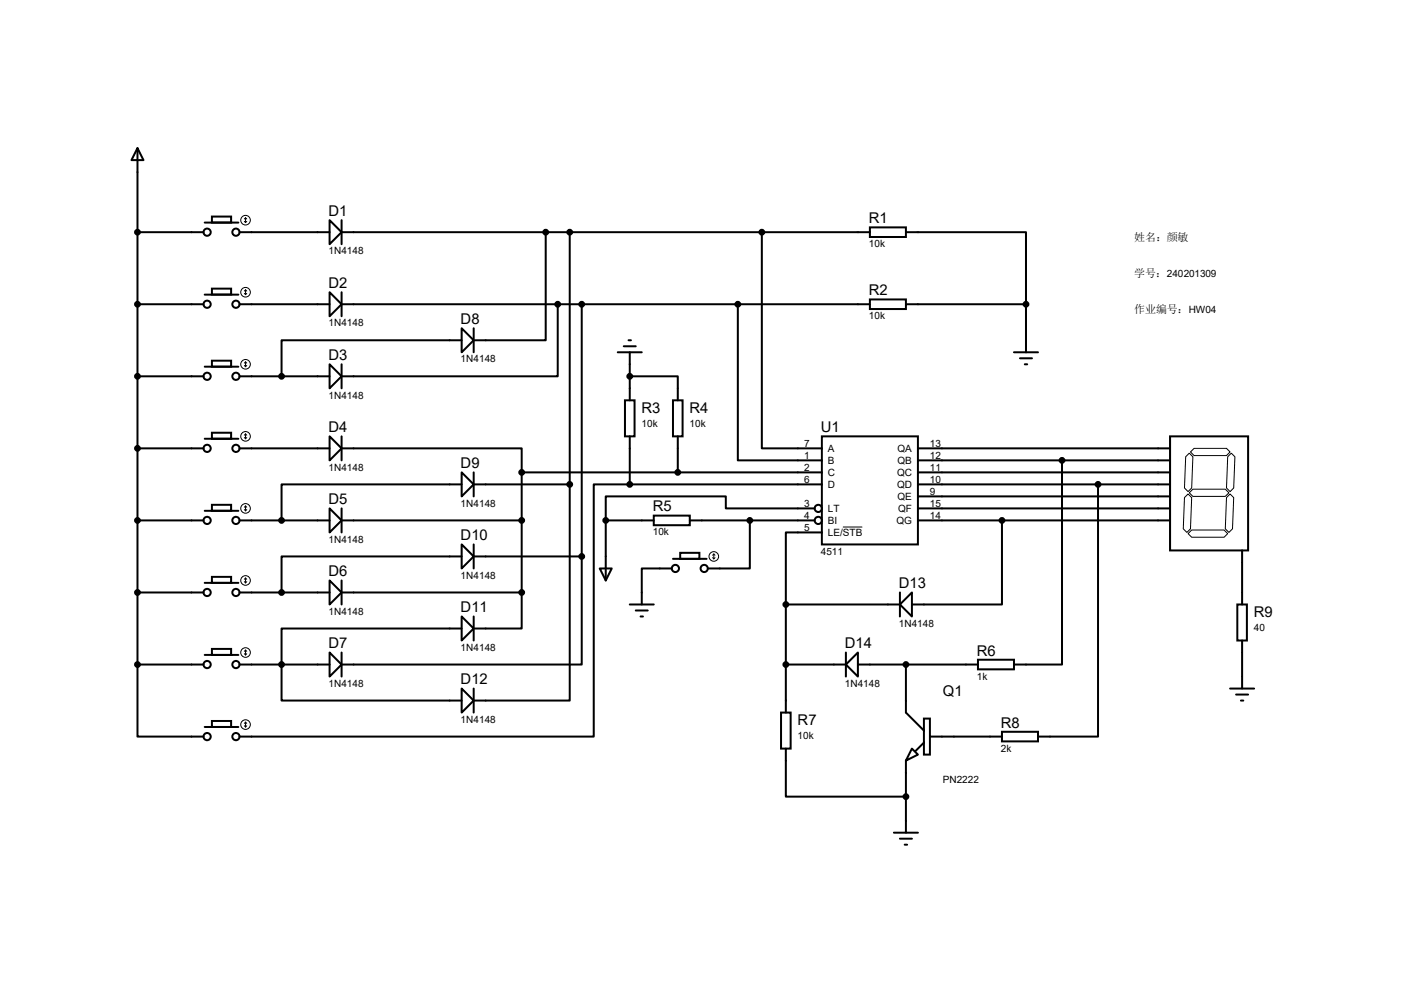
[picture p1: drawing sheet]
<svg xmlns="http://www.w3.org/2000/svg" width="297mm" height="210mm" viewBox="0 0 297 210" stroke-linecap="round" stroke-linejoin="round" font-family="sans-serif">
<g fill="none" stroke="#000" stroke-width=".42">
<path d="M29.1 31.3l1.3 2.6h-2.6zM29.1 31.3v109.2M29.1 49.1h14M43.3 47.1h7.1M44.8 45.8h4.1v1.3h-4.1zM50.7 49.1h19M69.7 46.6l2.6 2.5-2.6 2.5zM72.3 49.1h111.7M72.3 46.6v5M115.4 49.1v22.9h-15.2M120.5 49.1v53.3M161.2 49.1v45.7h12.7"/>
<path d="M184 48.1h7.6v2h-7.6zM191.6 49.1h25.4v15.2M29.1 64.3h14M29.1 79.6h14M43.3 62.3h7.1M43.3 77.6h7.1M44.8 61h4.1v1.3h-4.1zM44.8 76.3h4.1v1.3h-4.1zM50.7 64.3h19M50.7 79.6h19M69.7 61.8l2.6 2.5-2.6 2.6zM69.7 77l2.6 2.6-2.6 2.5z"/>
<path d="M72.3 64.3h111.7M72.3 61.8v5.1M72.3 77v5.1M97.7 69.4l2.5 2.6-2.5 2.5zM97.7 72h-38.1v7.6M100.2 69.4v5.1M118 64.3v15.3h-45.7M123.1 64.3v53.4M130.7 74.5h5.1M132 73.2h2.5M133 72h.5M133.2 79.6h10.2v5.1"/>
<path d="M133.2 74.5v10.2M156.1 64.3v33.1h17.8M184 63.3h7.6v2.1h-7.6zM191.6 64.3h25.4M214.5 74.5h5.1M215.8 75.8h2.5M216.8 77h.5M217 64.3v10.2M29.1 94.8h14M43.3 92.8h7.1M44.8 91.5h4.1v1.3h-4.1zM50.7 94.8h19"/>
<path d="M69.7 92.3l2.6 2.5-2.6 2.6zM72.3 94.8h38.1v5.1M72.3 92.3v5.1M97.7 99.9l2.5 2.5-2.5 2.6zM100.2 99.9v5.1M110.4 99.9h63.5M110.4 99.9v25.4M132.2 84.7h2v7.6h-2zM133.2 92.3v10.1M142.4 84.7h2v7.6h-2zM143.4 92.3v7.6M173.9 92.3h20.3v22.8h-20.3z"/>
<path d="M194.2 94.8h53.3M194.2 99.9h53.3M194.2 97.4h53.3M224.7 97.4v43.1h-10.2M247.5 92.3h16.5v24.1h-16.5zM29.1 110.1h14M43.3 108h7.1M44.8 106.8h4.1v1.2h-4.1zM50.7 110.1h19M69.7 107.5l2.6 2.6-2.6 2.5zM72.3 110.1h38.1M72.3 107.5v5.1"/>
<path d="M97.7 115.1l2.5 2.6-2.5 2.5zM97.7 102.4h-38.1v7.7M97.7 117.7h-38.1v7.6M100.2 117.7h22.9M100.2 102.4h20.3M100.2 115.1v5.1M120.5 102.4v45.8h-20.3M123.1 117.7v22.8h-50.8M128.1 110.1h10.2M128.1 110.1v12.7M133.2 102.4h-7.6v53.4h-74.9M133.2 102.4h40.7"/>
<path d="M138.3 109.1h7.6v2h-7.6zM142.4 118.2h7.1M143.9 116.9h4.1v1.3h-4.1zM145.9 110.1h26.4M158.6 110.1v10.1h-8.9M172.3 107.5h-18.8v-2.5h-25.4v5.1M173.9 112.6h-7.7v15.2M194.2 110.1h53.3M194.2 105h53.3M194.2 107.5h53.3M194.2 102.4h53.3M212 110.1v17.7h-19.1"/>
<path d="M232.3 102.4v53.4h-12.7M262.8 116.4v11.4M29.1 125.3h14M43.3 123.3h7.1M43.3 138.5h7.1M44.8 122h4.1v1.3h-4.1zM44.8 137.2h4.1v1.3h-4.1zM50.7 125.3h19M69.7 122.8l2.6 2.5-2.6 2.5zM69.7 138l2.6 2.5-2.6 2.6zM72.3 125.3h38.1M72.3 122.8v5"/>
<path d="M72.3 138v5.1M97.7 130.4l2.5 2.5-2.5 2.6zM97.7 132.9h-38.1v15.3h38.1M100.2 130.4v5.1M110.4 125.3v7.6h-10.2M126.9 120.2h2.5l-1.3 2.6zM133.2 127.8h5.1M134.5 129.1h2.5M135.5 130.4h.5M142.1 120.2h-6.3v7.6M166.2 127.8v22.9M166.2 127.8h24.2"/>
<path d="M178.9 138v5.1M181.5 138v5.1l-2.6-2.6zM190.4 125.3v5.1M192.9 125.3v5.1l-2.5-2.6zM206.9 139.5h7.6v2.1h-7.6zM261.7 127.8h2.1v7.7h-2.1zM262.8 135.5v10.1M29.1 140.5v15.3h14M29.1 140.5h14M43.3 153.8h7.1M44.8 152.5h4.1v1.3h-4.1zM50.7 140.5h19"/>
<path d="M97.7 145.6l2.5 2.6-2.5 2.5zM100.2 145.6v5.1M165.2 150.7h2.1v7.6h-2.1zM166.2 158.3v10.2h25.4M166.2 140.5h12.7M181.5 140.5h25.4M191.6 140.5v10.2l3.9 3.8M192.9 158.3l1.3 1.3-2.6 1.3zM195.5 152h1.2v7.6h-1.2zM195.5 157.1l-1.8 1.7M196.7 155.8h15.3M212 154.8h7.6v2h-7.6z"/>
<path d="M260.2 145.6h5.1M261.5 146.9h2.5M262.5 148.2h.5M189.1 176.1h5.1M190.4 177.4h2.5M191.4 178.6h.5M191.6 160.9v15.2"/>
<circle cx="43.8" cy="49.1" r=".76"/>
<circle cx="49.9" cy="49.1" r=".76"/>
<circle cx="43.8" cy="64.3" r=".76"/>
<circle cx="43.8" cy="79.6" r=".76"/>
<circle cx="49.9" cy="79.6" r=".76"/>
<circle cx="49.9" cy="64.3" r=".76"/>
<circle cx="43.8" cy="94.8" r=".76"/>
<circle cx="49.9" cy="94.8" r=".76"/>
<circle cx="43.8" cy="110.1" r=".76"/>
<circle cx="49.9" cy="110.1" r=".76"/>
<circle cx="173.1" cy="107.5" r=".76"/>
<circle cx="173.1" cy="110.1" r=".76"/>
<circle cx="43.8" cy="125.3" r=".76"/>
<circle cx="49.9" cy="125.3" r=".76"/>
<circle cx="142.9" cy="120.2" r=".76"/>
<circle cx="149" cy="120.2" r=".76"/>
<circle cx="43.8" cy="140.5" r=".76"/>
<circle cx="43.8" cy="155.8" r=".76"/>
<circle cx="49.9" cy="140.5" r=".76"/>
<circle cx="49.9" cy="155.8" r=".76"/>
</g>
<g fill="none" stroke="#000" stroke-width=".21">
<path d="M51.7 46.8l.2 .3M51.9 46.1v1M51.9 46.1l-.2 .2M51.9 46.1l.3 .2M52.2 46.8l-.3 .3M51.7 62.1l.2 .2M51.7 77.3l.2 .3M51.9 61.3v1M51.9 76.5v1.1M51.9 61.3l-.2 .3M51.9 61.3l.3 .3M51.9 76.5l-.2 .3"/>
<path d="M51.9 76.5l.3 .3M52.2 62.1l-.3 .2M52.2 77.3l-.3 .3M51.7 92.5l.2 .3M51.9 91.8v1M51.9 91.8l-.2 .2M51.9 91.8l.3 .2M52.2 92.5l-.3 .3M250.8 96.6l.8-.8 .7 .8-.2 6.6-.8 .8-.7-.8zM252.6 94.8h6.9l.7 .8-.7 .8h-6.9l-.8-.8zM259.7 96.6l.8-.8 .7 .8-.2 6.6-.8 .8-.7-.8zM51.7 107.8l.2 .2"/>
<path d="M51.9 107v1M51.9 107l-.2 .3M51.9 107l.3 .3M52.2 107.8l-.3 .2M150.7 117.9l.3 .3M151 117.2v1M151 117.2l-.3 .2M151 117.2l.3 .2M151.3 117.9l-.3 .3M178.3 111.5h4.1M251.3 112.9l.8-.8h6.9l.7 .8-.7 .7h-6.9zM251.3 104.5l.8 .7-.3 6.6-.7 .8-.8-.8 .3-6.6z"/>
<path d="M251.6 104.2l.7-.7h6.9l.8 .7-.8 .8h-6.9zM260.2 104.5l.8 .7-.3 6.6-.7 .8-.8-.8 .3-6.6zM51.7 123l.2 .3M51.7 138.3l.2 .2M51.9 122.3v1M51.9 137.5v1M51.9 122.3l-.2 .2M51.9 122.3l.3 .2M51.9 137.5l-.2 .3M51.9 137.5l.3 .3M52.2 123l-.3 .3M52.2 138.3l-.3 .2"/>
<path d="M51.7 153.5l.2 .3M51.9 152.7v1.1M51.9 152.7l-.2 .3M51.9 152.7l.3 .3M52.2 153.5l-.3 .3"/>
<circle cx="51.9" cy="46.6" r="1.02"/>
<circle cx="51.9" cy="77" r="1.02"/>
<circle cx="51.9" cy="61.8" r="1.02"/>
<circle cx="51.9" cy="92.3" r="1.02"/>
<circle cx="51.9" cy="107.5" r="1.02"/>
<circle cx="151" cy="117.7" r="1.02"/>
<circle cx="51.9" cy="122.8" r="1.02"/>
<circle cx="51.9" cy="138" r="1.02"/>
<circle cx="51.9" cy="153.2" r="1.02"/>
</g>
<g fill="#000" stroke="#000" stroke-width=".42">
<circle cx="29.1" cy="49.1" r=".51"/>
<circle cx="115.4" cy="49.1" r=".51"/>
<circle cx="120.5" cy="49.1" r=".51"/>
<circle cx="161.2" cy="49.1" r=".51"/>
<circle cx="29.1" cy="64.3" r=".51"/>
<circle cx="29.1" cy="79.6" r=".51"/>
<circle cx="59.6" cy="79.6" r=".51"/>
<circle cx="118" cy="64.3" r=".51"/>
<circle cx="123.1" cy="64.3" r=".51"/>
<circle cx="133.2" cy="79.6" r=".51"/>
<circle cx="156.1" cy="64.3" r=".51"/>
<circle cx="217" cy="64.3" r=".51"/>
<circle cx="29.1" cy="94.8" r=".51"/>
<circle cx="110.4" cy="99.9" r=".51"/>
<circle cx="143.4" cy="99.9" r=".51"/>
<circle cx="224.7" cy="97.4" r=".51"/>
<circle cx="29.1" cy="110.1" r=".51"/>
<circle cx="59.6" cy="110.1" r=".51"/>
<circle cx="110.4" cy="110.1" r=".51"/>
<circle cx="120.5" cy="102.4" r=".51"/>
<circle cx="123.1" cy="117.7" r=".51"/>
<circle cx="128.1" cy="110.1" r=".51"/>
<circle cx="133.2" cy="102.4" r=".51"/>
<circle cx="158.6" cy="110.1" r=".51"/>
<circle cx="212" cy="110.1" r=".51"/>
<circle cx="232.3" cy="102.4" r=".51"/>
<circle cx="29.1" cy="125.3" r=".51"/>
<circle cx="59.6" cy="125.3" r=".51"/>
<circle cx="110.4" cy="125.3" r=".51"/>
<circle cx="166.2" cy="127.8" r=".51"/>
<circle cx="29.1" cy="140.5" r=".51"/>
<circle cx="59.6" cy="140.5" r=".51"/>
<circle cx="166.2" cy="140.5" r=".51"/>
<circle cx="191.6" cy="140.5" r=".51"/>
<circle cx="191.6" cy="168.5" r=".51"/>
</g>
<g font-size="3.1">
<text x="69.5" y="45.7">D1</text>
<text x="183.8" y="47.2">R1</text>
<text x="69.5" y="60.9">D2</text>
<text x="183.8" y="62.4">R2</text>
<text x="97.5" y="68.5">D8</text>
<text x="69.5" y="76.2">D3</text>
<text x="135.7" y="87.3">R3</text>
<text x="145.9" y="87.3">R4</text>
<text x="69.5" y="91.4">D4</text>
<text x="173.7" y="91.4">U1</text>
<text x="97.5" y="99">D9</text>
<text x="69.5" y="106.6">D5</text>
<text x="138.1" y="108.2">R5</text>
<text x="97.5" y="114.3">D10</text>
<text x="69.5" y="121.9">D6</text>
<text x="190.2" y="124.4">D13</text>
<text x="97.5" y="129.5">D11</text>
<text x="265.3" y="130.5">R9</text>
<text x="69.5" y="137.1">D7</text>
<text x="178.7" y="137.1">D14</text>
<text x="206.7" y="138.6">R6</text>
<text x="97.5" y="144.7">D12</text>
<text x="199.5" y="147.3">Q1</text>
<text x="168.7" y="153.3">R7</text>
<text x="211.8" y="153.9">R8</text>
</g>
<g font-size="2.3">
<text x="239.9" y="51">姓名：颜敏</text>
<text x="239.9" y="58.6">学号：240201309</text>
<text x="239.9" y="66.3">作业编号：HW04</text>
</g>
<g font-size="2.1">
<text x="69.5" y="53.8">1N4148</text>
<text x="183.8" y="52.3">10k</text>
<text x="69.5" y="69">1N4148</text>
<text x="183.8" y="67.5">10k</text>
<text x="97.5" y="76.7">1N4148</text>
<text x="69.5" y="84.3">1N4148</text>
<text x="135.7" y="90.2">10k</text>
<text x="145.9" y="90.2">10k</text>
<text x="170.1" y="94.4">7</text>
<text x="175.1" y="95.6">A</text>
<text x="189.9" y="95.6">QA</text>
<text x="196.7" y="94.4">13</text>
<text x="69.5" y="99.5">1N4148</text>
<text x="170.1" y="97">1</text>
<text x="170.1" y="99.5">2</text>
<text x="175.1" y="98.1">B</text>
<text x="175.1" y="100.7">C</text>
<text x="189.8" y="100.7">QC</text>
<text x="189.9" y="98.1">QB</text>
<text x="196.7" y="97">12</text>
<text x="196.7" y="99.5">11</text>
<text x="97.5" y="107.1">1N4148</text>
<text x="170.1" y="102.1">6</text>
<text x="170.1" y="107.1">3</text>
<text x="175.1" y="103.2">D</text>
<text x="189.8" y="103.2">QD</text>
<text x="189.9" y="105.7">QE</text>
<text x="196.7" y="102.1">10</text>
<text x="196.7" y="104.6">9</text>
<text x="196.7" y="107.1">15</text>
<text x="138.1" y="113.2">10k</text>
<text x="170.1" y="109.7">4</text>
<text x="170.1" y="112.2">5</text>
<text x="175.1" y="108.3">LT</text>
<text x="175.1" y="110.8">BI</text>
<text x="175.1" y="113.4">LE/STB</text>
<text x="189.7" y="110.8">QG</text>
<text x="190" y="108.3">QF</text>
<text x="196.7" y="109.7">14</text>
<text x="69.5" y="114.8">1N4148</text>
<text x="173.7" y="117.3">4511</text>
<text x="97.5" y="122.4">1N4148</text>
<text x="69.5" y="130">1N4148</text>
<text x="97.5" y="137.6">1N4148</text>
<text x="190.2" y="132.5">1N4148</text>
<text x="265.3" y="133.4">40</text>
<text x="206.7" y="143.7">1k</text>
<text x="69.5" y="145.2">1N4148</text>
<text x="178.7" y="145.2">1N4148</text>
<text x="97.5" y="152.9">1N4148</text>
<text x="168.7" y="156.3">10k</text>
<text x="211.8" y="159">2k</text>
<text x="199.5" y="165.6">PN2222</text>
</g>
</svg>
